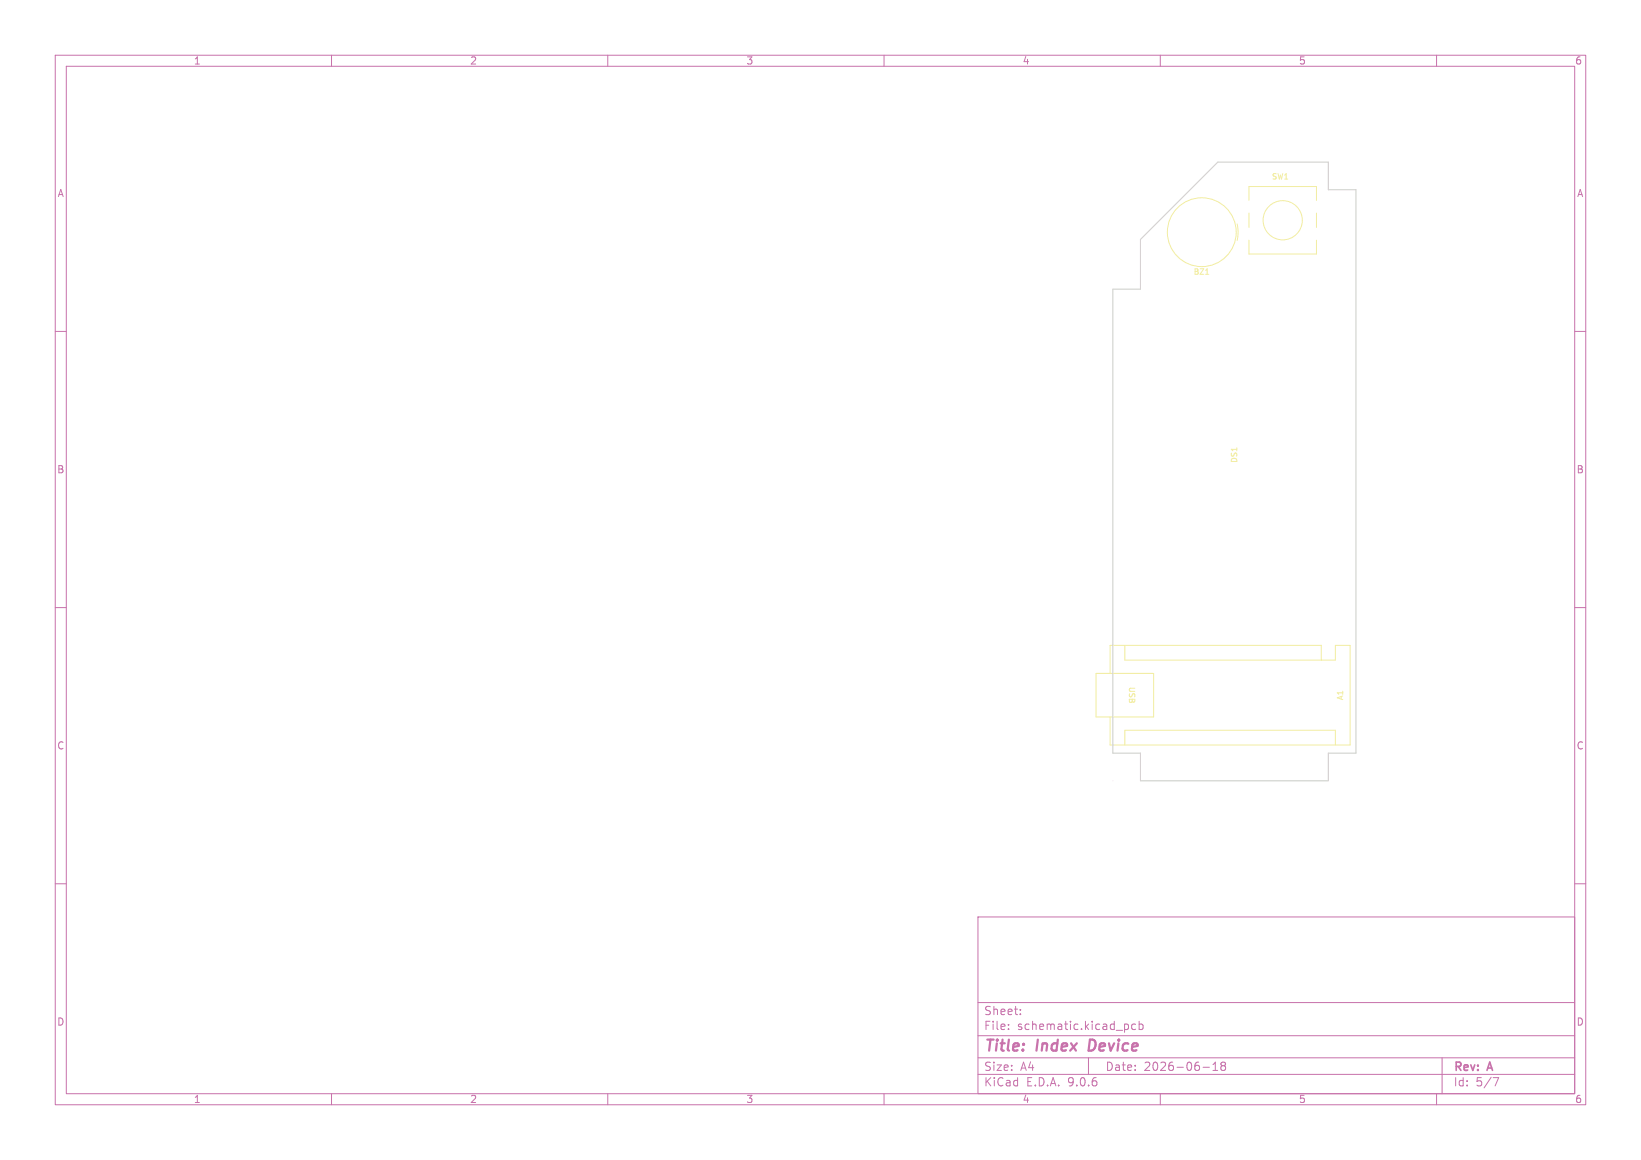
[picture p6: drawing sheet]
<svg xmlns="http://www.w3.org/2000/svg" width="297mm" height="210mm" viewBox="0 0 297 210" stroke-linecap="round" stroke-linejoin="round" font-family="sans-serif">
<g fill="none" stroke="#c872ab" stroke-width=".18">
<path d="M10 10h277v190h-277zM12 12h273v186h-273zM60 10v2M110 10v2M160 10v2M210 10v2M260 10v2M10 60h2M285 60h2M10 110h2M285 110h2M10 160h2"/>
<path d="M177 166h108v32h-108zM285 160h2M60 198v2M110 198v2M160 198v2M177 194.5h108M177 191.5h108M177 187.5h108M177 181.5h108M182.5 186.3v.1M182.5 185.5v.1M184.7 183.6v.1"/>
<path d="M184.7 182.8v.1M197 191.5v3M204.1 185.5l.1 .2v.4l-.1 .2M205.5 185.5l-.4-.1-.3 .3v.4l.2 .2h.5M206.2 185.5l.4-.1 .3 .3v.4l-.2 .2h-.5M206.2 184.9v1.5M210 198v2M217.7 193.2h1.2M219.5 193.8h.9M219.5 192.7l.5-.4v1.5M221.2 192.9l-.2 .3v.5l.2 .1h.3l.3-.3-.1-.4-.2-.2M221.2 192.9l-.2-.2 .2-.4h.3l.3 .3-.3 .3"/>
<path d="M221.2 192.9h.3M260 198v2M261 191.5v6.5M270.2 195.1h1l-.6 1.5"/>
</g>
<path d="M197.3 188.2l-.3 2h.5" fill="none" stroke="#c872ab" stroke-width=".4"/>
<g fill="none" stroke="#f2eda1" stroke-width=".18">
<path d="M226 36.3v-2.5h12.3v2.5M226 38.6v2.6M238.3 38.6v2.6M218.2 49.7h.6M223.9 40.5l.2 1.3-.2 1.7M226 43.5v2.5h12.3v-2.5M203.6 116.8v2.7h38.1v-2.7h2.7v18.1h-43.5v-5.1M239.1 119.5v-2.7h-38.2v5.1M198.4 121.9h10.4v7.9h-10.4zM203.6 134.9v-2.7h38.1v2.7"/>
<circle cx="232.2" cy="39.9" r="3.5"/>
<circle cx="217.5" cy="42" r="6.2"/>
</g>
<path d="M206.4 43.4l14-14h20v5h5v102h-5v5h-34v-5h-5v-84h5z" fill="none" stroke="#d0d2cd" stroke-width=".2"/>
<circle cx="201.4" cy="141.4" r=".01" fill="#d0d2cd" stroke="#d0d2cd" stroke-width=".18"/>
<g font-size="2.8" fill="#c872ab">
<text x="178" y="190.9">Title:</text>
<text x="187.7" y="190.9">Index</text>
<text x="197.9" y="190.9">Device</text>
</g>
<g font-size="2.1" fill="#c872ab">
<text x="178" y="184">Sheet:</text>
<text x="178" y="186.7">File:</text>
<text x="184.1" y="186.7">schematic.kicad_pcb</text>
<text x="178" y="196.9">KiCad</text>
<text x="178" y="194.1">Size:</text>
<text x="184.7" y="194.1">A4</text>
<text x="185.7" y="196.9">E.D.A.</text>
<text x="193.3" y="196.9">9.0.6</text>
<text x="200" y="194.1">Date:</text>
<text x="207" y="194.1">2026-06-18</text>
<text x="263" y="194.3">Rev:</text>
<text x="263" y="196.9">Id:</text>
<text x="267.1" y="196.9">5/7</text>
<text x="269.4" y="194.3">A</text>
</g>
<g font-size="1.8" fill="#c872ab">
<text x="35" y="11.9">1</text>
<text x="85" y="11.9">2</text>
<text x="135" y="11.9">3</text>
<text x="185" y="11.9">4</text>
<text x="235" y="11.9">5</text>
<text x="285" y="11.9">6</text>
<text x="10.3" y="35.9">A</text>
<text x="285.4" y="35.9">A</text>
<text x="10.3" y="85.9">B</text>
<text x="285.3" y="85.9">B</text>
<text x="10.3" y="135.9">C</text>
<text x="285.3" y="135.9">C</text>
<text x="10.3" y="185.9">D</text>
<text x="285.3" y="185.9">D</text>
<text x="35" y="199.9">1</text>
<text x="85" y="199.9">2</text>
<text x="135" y="199.9">3</text>
<text x="185" y="199.9">4</text>
<text x="235" y="199.9">5</text>
<text x="285" y="199.9">6</text>
</g>
<g font-size="1.4" fill="#f2eda1">
<text x="230.1" y="32.7">SW1</text>
<text x="215.9" y="49.9">BZ1</text>
<text x="224" y="83.8" transform="rotate(-90 224 83.8)">DS1</text>
<text x="204.1" y="124.2" transform="rotate(90 204.1 124.2)">USB</text>
<text x="243.3" y="126.9" transform="rotate(-90 243.3 126.9)">A1</text>
</g>
</svg>
